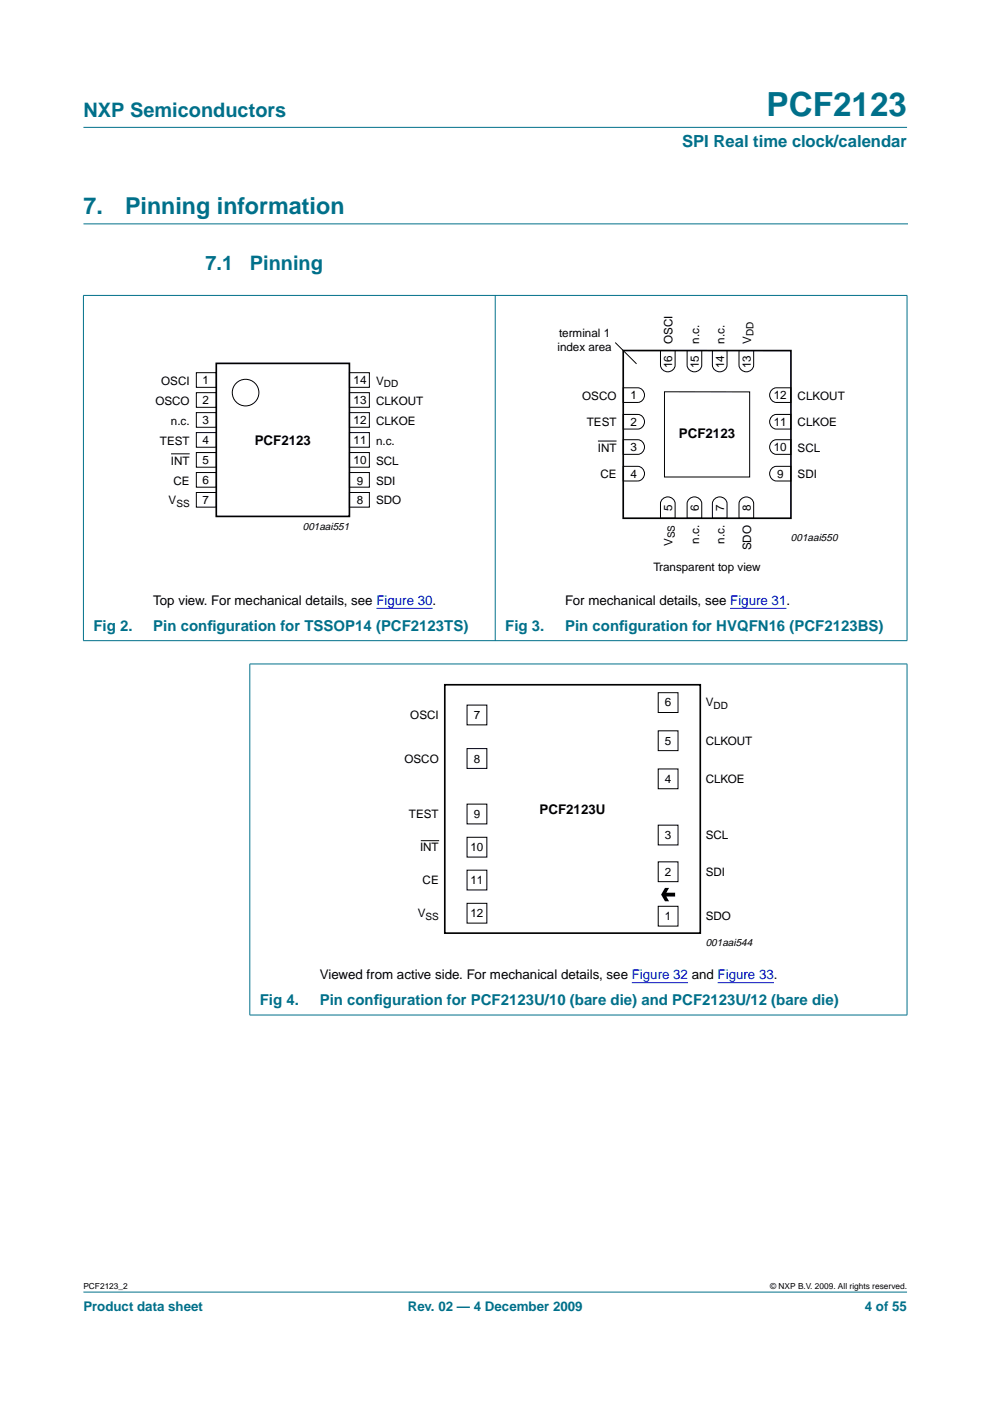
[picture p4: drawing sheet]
<svg xmlns="http://www.w3.org/2000/svg" width="210mm" height="297mm" viewBox="0 0 210 297" stroke-linecap="round" stroke-linejoin="round" font-family="sans-serif">
<g fill="#00708a" stroke="#00708a" stroke-width=".21">
<path d="M17.7 273.9h174.6z"/>
<path d="M17.7 27h174.6z"/>
<path d="M17.7 62.7v73.1z"/>
<path d="M105 62.6v73.3z"/>
<path d="M192.3 62.7v73.1z"/>
<path d="M17.6 62.6h174.8z"/>
<path d="M17.6 135.8h174.8z"/>
<path d="M53 140.8v74.4z"/>
<path d="M192.3 140.8v74.4z"/>
<path d="M52.9 140.8h139.5z"/>
<path d="M52.9 215.2h139.5z"/>
</g>
<path d="M17.7 47.5h174.7" fill="none" stroke="#00708a" stroke-width=".21"/>
<path d="M79.8 129h11.9M154.8 129h11.9M134 208.4h11.9M152.2 208.4h11.9" fill="none" stroke="#00f" stroke-width=".21"/>
<g fill="none" stroke="#000" stroke-width=".21">
<path d="M41.6 79h4.3v3.1h-4.3zM74.1 79h4.2v3.1h-4.2zM130.4 72.6l4.6 4.5M140 74.3h3.1v3.1a1.56 1.56 0 0 1-1.5 1.4 1.56 1.56 0 0 1-1.6-1.4zM145.7 74.3h3.1v3.1a1.56 1.56 0 0 1-1.6 1.4 1.56 1.56 0 0 1-1.5-1.4zM151 74.3h3.1v3.1a1.56 1.56 0 0 1-1.5 1.4 1.56 1.56 0 0 1-1.6-1.4zM156.7 74.3h3.1v3.1a1.56 1.56 0 0 1-1.6 1.4 1.56 1.56 0 0 1-1.5-1.4zM36.3 96.2h3.9M41.6 83.3h4.3v3.1h-4.3zM41.6 87.5h4.3v3.1h-4.3zM41.6 91.7h4.3v3.1h-4.3zM41.6 96h4.3v3.1h-4.3z"/>
<path d="M74.1 96h4.2v3.1h-4.2zM74.1 87.5h4.2v3.1h-4.2zM74.1 91.7h4.2v3.1h-4.2zM74.1 83.3h4.2v3.1h-4.2zM126.8 93.5h3.9M132.1 98.9h3.1a1.56 1.56 0 0 1 1.5 1.5 1.56 1.56 0 0 1-1.5 1.6h-3.1zM132.1 93.2h3.1a1.56 1.56 0 0 1 1.5 1.6 1.56 1.56 0 0 1-1.5 1.5h-3.1zM132.1 87.9h3.1a1.56 1.56 0 0 1 1.5 1.5 1.56 1.56 0 0 1-1.5 1.6h-3.1zM132.1 82.2h3.1a1.56 1.56 0 0 1 1.5 1.6 1.56 1.56 0 0 1-1.5 1.5h-3.1zM140.9 83.1h18v18h-18zM163.8 99.2l.8-.3h3.1v3.1h-3.1a1.57 1.57 0 0 1-1.4-1.1 1.57 1.57 0 0 1 .6-1.7zM163.8 93.6l.8-.4h3.1v3.1h-3.1a1.57 1.57 0 0 1-1.4-1.1 1.57 1.57 0 0 1 .6-1.6z"/>
<path d="M163.8 88.2l.8-.3h3.1v3.1h-3.1a1.57 1.57 0 0 1-1.4-1.1 1.57 1.57 0 0 1 .6-1.7zM163.8 82.5l.8-.3h3.1v3.1h-3.1a1.57 1.57 0 0 1-1.4-1.1 1.57 1.57 0 0 1 .6-1.7zM41.6 100.2h4.3v3.1h-4.3zM41.6 104.4h4.3v3.1h-4.3zM74.1 104.4h4.2v3.1h-4.2zM74.1 100.2h4.2v3.1h-4.2zM140.4 105.9a1.57 1.57 0 0 1 1.6-.5 1.57 1.57 0 0 1 1.1 1.4v3.1h-3.1v-3.1zM146 105.9a1.57 1.57 0 0 1 1.7-.5 1.57 1.57 0 0 1 1.1 1.4v3.1h-3.1v-3.1zM151.4 105.9a1.57 1.57 0 0 1 1.6-.5 1.57 1.57 0 0 1 1.1 1.4v3.1h-3.1v-3.1zM157 105.9a1.57 1.57 0 0 1 1.7-.5 1.57 1.57 0 0 1 1.1 1.4v3.1h-3.1v-3.1zM99 149.5h4.2v4.2h-4.2zM99 158.7h4.2v4.2h-4.2z"/>
<path d="M139.6 146.9h4.2v4.2h-4.2zM139.6 154.9h4.2v4.2h-4.2zM89.2 178.2h3.9M99 170.5h4.2v4.2h-4.2zM99 177.5h4.2v4.2h-4.2zM139.6 163h4.2v4.2h-4.2zM139.6 174.9h4.2v4.2h-4.2zM99 184.5h4.2v4.2h-4.2zM99 191.5h4.2v4.2h-4.2zM139.6 182.7h4.2v4.2h-4.2zM139.6 192.2h4.2v4.2h-4.2z"/>
<circle cx="52.1" cy="83.2" r="2.82"/>
</g>
<path d="M45.9 77h28.2v32.5h-28.2zM132.1 74.3h35.6v35.6h-35.6zM94.3 145.2h54.2v52.6h-54.2z" fill="none" stroke="#000" stroke-width=".35"/>
<path d="M141 188.3h.9l-.6 1h1.8v.8h-1.8l.6 1h-.9l-.8-1.4z" fill="#000"/>
<text font-size="7.1" fill="#00708a" x="162.5" y="24.7">PCF2123</text>
<g font-size="4.9" fill="#00708a">
<text x="17.7" y="45.5">7.</text>
<text x="26.5" y="45.5">Pinning information</text>
</g>
<g font-size="4.2" fill="#00708a">
<text x="17.7" y="24.9">NXP Semiconductors</text>
<text x="43.6" y="57.3">7.1</text>
<text x="53" y="57.3">Pinning</text>
</g>
<text font-size="3.5" fill="#00708a" x="144.6" y="31.1">SPI Real time clock/calendar</text>
<g font-size="3.2" fill="#00708a">
<text x="19.8" y="133.7">Fig 2.</text>
<text x="32.5" y="133.7">Pin conf</text>
<text x="44" y="133.7">iguration for TSSOP14 (PCF2123TS)</text>
<text x="107.1" y="133.7">Fig 3.</text>
<text x="119.8" y="133.7">Pin conf</text>
<text x="131.3" y="133.7">iguration for HVQFN16 (PCF2123BS)</text>
<text x="55.1" y="213.1">Fig 4.</text>
<text x="67.8" y="213.1">Pin conf</text>
<text x="79.3" y="213.1">iguration for PCF2123U/10 (bare die) and PCF2123U/12 (bare die)</text>
</g>
<g font-size="2.8">
<text x="54" y="94.2">PCF2123</text>
<text x="144" y="92.9">PCF2123</text>
<text x="32.5" y="128.2">Top view. For mechanical details, see Figure 30.</text>
<text x="119.8" y="128.2">For mechanical details, see Figure 31.</text>
<text x="114.4" y="172.6">PCF2123U</text>
<text x="67.8" y="207.6">Viewed from active side. For mechanical details, see Figure 32 and Figure 33.</text>
</g>
<g font-size="2.8" fill="#00708a">
<text x="17.7" y="278">Product data sheet</text>
<text x="86.5" y="278">Rev. 02 — 4 December 2009</text>
<text x="183.4" y="278">4 of 55</text>
</g>
<g font-size="2.5">
<text x="118.5" y="71.5">terminal 1</text>
<text x="118.2" y="74.5">index area</text>
<text x="142.6" y="72.9" transform="rotate(-90 142.6 72.9)">OSCI</text>
<text x="148.2" y="72.9" transform="rotate(-90 148.2 72.9)">n.c.</text>
<text x="153.6" y="72.9" transform="rotate(-90 153.6 72.9)">n.c.</text>
<text x="159.2" y="72.9" transform="rotate(-90 159.2 72.9)">V</text>
<text x="34.2" y="81.6">OSCI</text>
<text x="42.9" y="81.5">1</text>
<text x="75" y="81.5">14</text>
<text x="79.7" y="81.6">V</text>
<text x="142.5" y="78" transform="rotate(-90 142.5 78)">16</text>
<text x="148.2" y="78" transform="rotate(-90 148.2 78)">15</text>
<text x="153.5" y="78" transform="rotate(-90 153.5 78)">14</text>
<text x="159.2" y="78" transform="rotate(-90 159.2 78)">13</text>
<text x="32.9" y="85.8">OSCO</text>
<text x="42.9" y="85.7">2</text>
<text x="42.9" y="90">3</text>
<text x="75" y="90">12</text>
<text x="75" y="85.7">13</text>
<text x="79.7" y="85.8">CLKOUT</text>
<text x="123.5" y="84.8">OSCO</text>
<text x="133.7" y="84.7">1</text>
<text x="164.1" y="84.7">12</text>
<text x="169.1" y="84.8">CLKOUT</text>
<text x="33.9" y="94.3">TEST</text>
<text x="36.2" y="90">n.c.</text>
<text x="42.9" y="94.2">4</text>
<text x="75" y="94.2">11</text>
<text x="79.7" y="90">CLKOE</text>
<text x="79.7" y="94.3">n.c.</text>
<text x="124.4" y="90.4">TEST</text>
<text x="126.7" y="95.8">INT</text>
<text x="133.7" y="95.7">3</text>
<text x="133.7" y="90.3">2</text>
<text x="164.1" y="95.7">10</text>
<text x="164.1" y="90.3">11</text>
<text x="169.1" y="95.8">SCL</text>
<text x="169.1" y="90.4">CLKOE</text>
<text x="36.2" y="98.5">INT</text>
<text x="42.9" y="98.4">5</text>
<text x="75" y="98.4">10</text>
<text x="79.7" y="98.5">SCL</text>
<text x="127.3" y="101.4">CE</text>
<text x="133.7" y="101.3">4</text>
<text x="164.8" y="101.3">9</text>
<text x="169.1" y="101.4">SDI</text>
<text x="35.7" y="107">V</text>
<text x="36.8" y="102.7">CE</text>
<text x="42.9" y="102.7">6</text>
<text x="42.9" y="106.9">7</text>
<text x="75.7" y="107">8</text>
<text x="75.7" y="102.7">9</text>
<text x="79.7" y="102.7">SDI</text>
<text x="79.7" y="107">SDO</text>
<text x="142.5" y="108.3" transform="rotate(-90 142.5 108.3)">5</text>
<text x="148.2" y="108.3" transform="rotate(-90 148.2 108.3)">6</text>
<text x="153.5" y="108.3" transform="rotate(-90 153.5 108.3)">7</text>
<text x="159.2" y="108.3" transform="rotate(-90 159.2 108.3)">8</text>
<text x="142.6" y="115.8" transform="rotate(-90 142.6 115.8)">V</text>
<text x="148.2" y="115.3" transform="rotate(-90 148.2 115.3)">n.c.</text>
<text x="153.6" y="115.3" transform="rotate(-90 153.6 115.3)">n.c.</text>
<text x="159.2" y="116.7" transform="rotate(-90 159.2 116.7)">SDO</text>
<text x="138.6" y="121.2">Transparent top view</text>
<text x="141" y="149.8">6</text>
<text x="149.6" y="149.8">V</text>
<text x="87" y="152.5">OSCI</text>
<text x="100.4" y="152.5">7</text>
<text x="85.8" y="161.7">OSCO</text>
<text x="100.4" y="161.7">8</text>
<text x="141" y="157.9">5</text>
<text x="149.6" y="157.9">CLKOUT</text>
<text x="141" y="165.9">4</text>
<text x="149.6" y="165.9">CLKOE</text>
<text x="86.7" y="173.5">TEST</text>
<text x="100.4" y="173.5">9</text>
<text x="141" y="177.9">3</text>
<text x="149.6" y="177.9">SCL</text>
<text x="89.1" y="180.5">INT</text>
<text x="99.8" y="180.5">10</text>
<text x="141" y="185.6">2</text>
<text x="149.6" y="185.6">SDI</text>
<text x="89.6" y="187.5">CE</text>
<text x="99.8" y="187.5">11</text>
<text x="88.6" y="194.5">V</text>
<text x="99.8" y="194.5">12</text>
<text x="141" y="195.1">1</text>
<text x="149.6" y="195.1">SDO</text>
</g>
<g font-size="2.2">
<text x="64.2" y="112.3">001aai551</text>
<text x="167.7" y="114.7">001aai550</text>
<text x="149.6" y="200.6">001aai544</text>
</g>
<g font-size="2.1">
<text x="159.7" y="71.3" transform="rotate(-90 159.7 71.3)">DD</text>
<text x="81.4" y="82.1">DD</text>
<text x="37.4" y="107.5">SS</text>
<text x="143.1" y="114.1" transform="rotate(-90 143.1 114.1)">SS</text>
<text x="151.3" y="150.3">DD</text>
<text x="90.2" y="195">SS</text>
</g>
<g font-size="1.8">
<text x="17.7" y="273.4">PCF2123_2</text>
<text x="163.3" y="273.4">© NXP B.V. 2009. All rights reserved.</text>
</g>
</svg>
